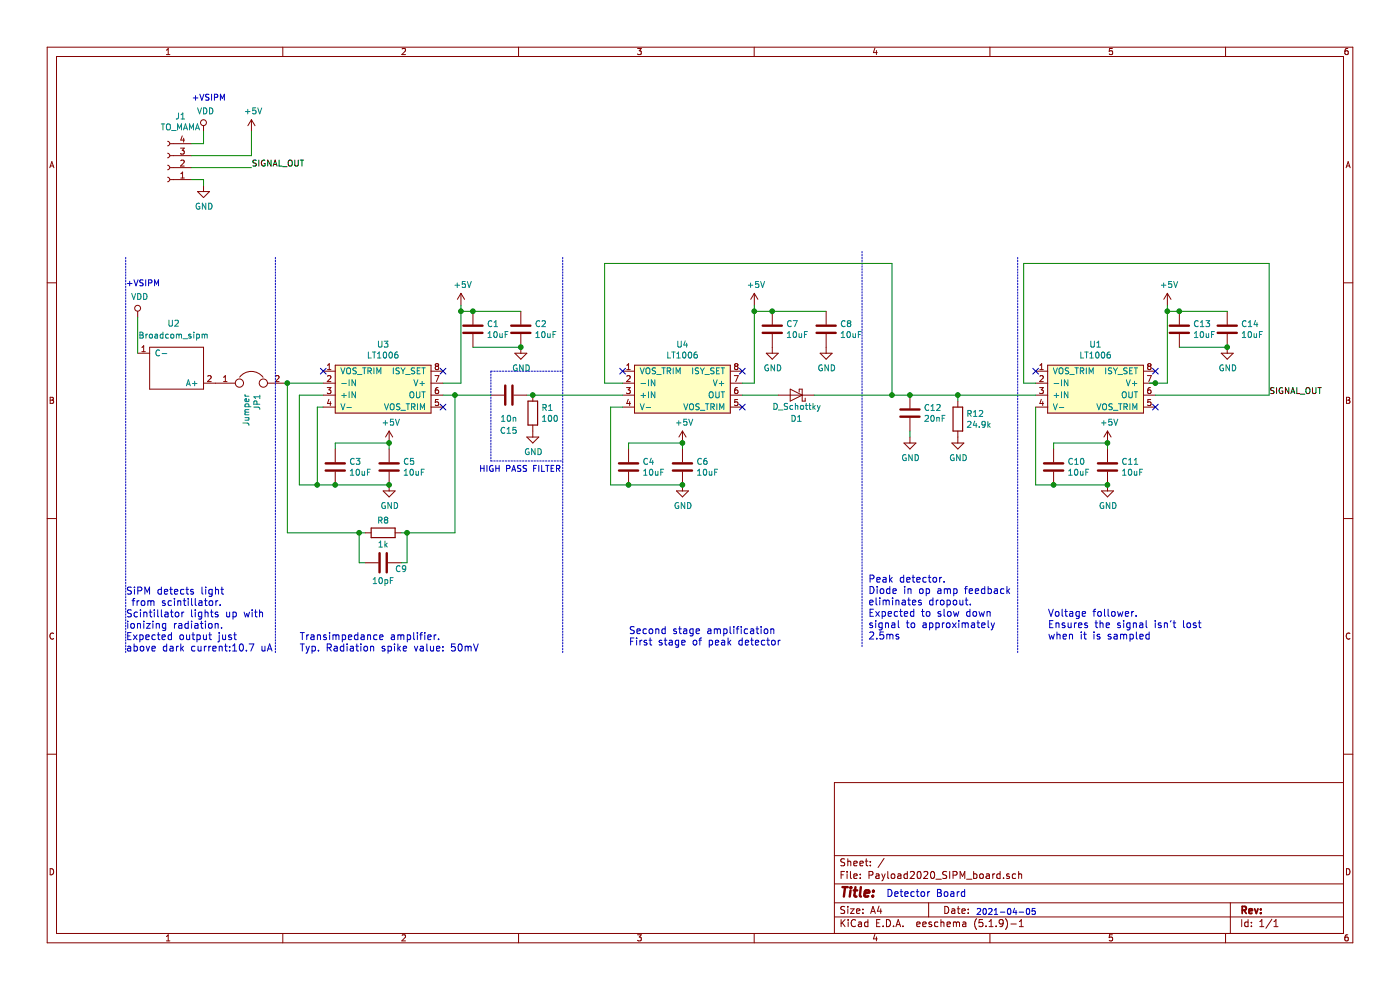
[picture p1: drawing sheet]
EESchema Schematic File Version 4
EELAYER 30 0
EELAYER END
$Descr A4 11693 8268
encoding utf-8
Sheet 1 1
Title ""
Date ""
Rev ""
Comp ""
Comment1 ""
Comment2 ""
Comment3 ""
Comment4 ""
$EndDescr
$Comp
L payload2020_custom:Broadcom_sipm U2
U 1 1
P 1450 3000
F 0 "U2" H 1450 3300 50  0000 C CNN
F 1 "Broadcom_sipm" H 1450 3200 50  0000 C CNN
F 2 "Payload2020_custom:SiPM" H 1450 3000 50  0001 C CNN
F 3 "" H 1450 3000 50  0001 C CNN
	1    1450 3000
	1    0    0    -1  
$EndComp
$Comp
L payload2020_custom:LT1006 U3
U 1 1
P 3200 3250
F 0 "U3" H 3200 3625 50  0000 C CNN
F 1 "LT1006" H 3200 3534 50  0000 C CNN
F 2 "Package_DIP:DIP-8_W7.62mm_LongPads" H 2850 3300 50  0001 C CNN
F 3 "" H 2850 3300 50  0001 C CNN
	1    3200 3250
	1    0    0    -1  
$EndComp
Wire Wire Line
	2400 3200 2700 3200
Wire Wire Line
	2700 3400 2650 3400
NoConn ~ 3700 3400
NoConn ~ 3700 3100
NoConn ~ 2700 3100
$Comp
L power:+5V #PWR0114
U 1 1
P 3850 2550
F 0 "#PWR0114" H 3850 2400 50  0001 C CNN
F 1 "+5V" H 3865 2723 50  0000 C CNN
F 2 "" H 3850 2550 50  0001 C CNN
F 3 "" H 3850 2550 50  0001 C CNN
	1    3850 2550
	1    0    0    -1  
$EndComp
Wire Wire Line
	3850 3200 3700 3200
$Comp
L Device:R R8
U 1 1
P 3200 4450
F 0 "R8" V 3300 4450 50  0000 C CNN
F 1 "1k" V 3100 4450 50  0000 C CNN
F 2 "Resistor_SMD:R_0603_1608Metric_Pad1.05x0.95mm_HandSolder" V 3130 4450 50  0001 C CNN
F 3 "~" H 3200 4450 50  0001 C CNN
	1    3200 4450
	0    -1   -1   0   
$EndComp
$Comp
L Device:C C9
U 1 1
P 3200 4700
F 0 "C9" V 3250 4850 50  0000 C CNN
F 1 "10pF" V 3350 4700 50  0000 C CNN
F 2 "Capacitor_SMD:C_0603_1608Metric_Pad1.05x0.95mm_HandSolder" H 3238 4550 50  0001 C CNN
F 3 "~" H 3200 4700 50  0001 C CNN
	1    3200 4700
	0    1    1    0   
$EndComp
Wire Wire Line
	3050 4450 3000 4450
Wire Wire Line
	3000 4450 3000 4700
Wire Wire Line
	3000 4700 3050 4700
Wire Wire Line
	3350 4700 3400 4700
Wire Wire Line
	3400 4700 3400 4450
Wire Wire Line
	3400 4450 3350 4450
Wire Wire Line
	3000 4450 2400 4450
Connection ~ 3000 4450
Wire Wire Line
	3400 4450 3800 4450
Connection ~ 3400 4450
$Comp
L payload2020_custom:LT1006 U4
U 1 1
P 5700 3250
F 0 "U4" H 5700 3625 50  0000 C CNN
F 1 "LT1006" H 5700 3534 50  0000 C CNN
F 2 "Package_DIP:DIP-8_W7.62mm_LongPads" H 5350 3300 50  0001 C CNN
F 3 "" H 5350 3300 50  0001 C CNN
	1    5700 3250
	1    0    0    -1  
$EndComp
Wire Wire Line
	5100 3400 5200 3400
NoConn ~ 6200 3400
NoConn ~ 6200 3100
NoConn ~ 5200 3100
Wire Wire Line
	6300 3200 6200 3200
$Comp
L Device:C C12
U 1 1
P 7600 3450
F 0 "C12" H 7715 3496 50  0000 L CNN
F 1 "20nF" H 7715 3405 50  0000 L CNN
F 2 "Capacitor_SMD:C_0603_1608Metric_Pad1.05x0.95mm_HandSolder" H 7638 3300 50  0001 C CNN
F 3 "~" H 7600 3450 50  0001 C CNN
	1    7600 3450
	1    0    0    -1  
$EndComp
$Comp
L power:GND #PWR0118
U 1 1
P 7600 3650
F 0 "#PWR0118" H 7600 3400 50  0001 C CNN
F 1 "GND" H 7605 3477 50  0000 C CNN
F 2 "" H 7600 3650 50  0001 C CNN
F 3 "" H 7600 3650 50  0001 C CNN
	1    7600 3650
	1    0    0    -1  
$EndComp
$Comp
L Device:R R12
U 1 1
P 8000 3500
F 0 "R12" H 8070 3546 50  0000 L CNN
F 1 "24.9k" H 8070 3455 50  0000 L CNN
F 2 "Resistor_SMD:R_0603_1608Metric_Pad1.05x0.95mm_HandSolder" V 7930 3500 50  0001 C CNN
F 3 "~" H 8000 3500 50  0001 C CNN
	1    8000 3500
	1    0    0    -1  
$EndComp
Wire Wire Line
	7600 3300 8000 3300
$Comp
L power:GND #PWR0121
U 1 1
P 8000 3650
F 0 "#PWR0121" H 8000 3400 50  0001 C CNN
F 1 "GND" H 8005 3477 50  0000 C CNN
F 2 "" H 8000 3650 50  0001 C CNN
F 3 "" H 8000 3650 50  0001 C CNN
	1    8000 3650
	1    0    0    -1  
$EndComp
$Comp
L Device:Jumper JP1
U 1 1
P 2100 3200
F 0 "JP1" V 2146 3112 50  0000 R CNN
F 1 "Jumper" V 2055 3112 50  0000 R CNN
F 2 "Connector_PinHeader_2.54mm:PinHeader_1x02_P2.54mm_Vertical" H 2100 3200 50  0001 C CNN
F 3 "~" H 2100 3200 50  0001 C CNN
	1    2100 3200
	1    0    0    -1  
$EndComp
Wire Wire Line
	2500 3300 2700 3300
Wire Wire Line
	3850 2550 3850 2600
Connection ~ 3850 2600
Wire Wire Line
	3850 2600 3850 3200
$Comp
L power:VDD #PWR01
U 1 1
P 1150 2650
F 0 "#PWR01" H 1150 2500 50  0001 C CNN
F 1 "VDD" H 1167 2823 50  0000 C CNN
F 2 "" H 1150 2650 50  0001 C CNN
F 3 "" H 1150 2650 50  0001 C CNN
	1    1150 2650
	1    0    0    -1  
$EndComp
Wire Wire Line
	1150 2650 1150 2950
Text Notes 1050 2400 0    50   ~ 0
+VSIPM\n
Wire Wire Line
	3700 3300 3800 3300
Wire Wire Line
	3850 2600 3950 2600
Wire Wire Line
	2400 3200 2400 4450
Connection ~ 2400 3200
Wire Wire Line
	3800 3300 3800 4450
$Comp
L Device:C C1
U 1 1
P 3950 2750
F 0 "C1" H 4065 2796 50  0000 L CNN
F 1 "10uF" H 4065 2705 50  0000 L CNN
F 2 "Capacitor_SMD:C_0603_1608Metric_Pad1.05x0.95mm_HandSolder" H 3988 2600 50  0001 C CNN
F 3 "~" H 3950 2750 50  0001 C CNN
	1    3950 2750
	1    0    0    -1  
$EndComp
$Comp
L Device:C C2
U 1 1
P 4350 2750
F 0 "C2" H 4465 2796 50  0000 L CNN
F 1 "10uF" H 4465 2705 50  0000 L CNN
F 2 "Capacitor_SMD:C_0603_1608Metric_Pad1.05x0.95mm_HandSolder" H 4388 2600 50  0001 C CNN
F 3 "~" H 4350 2750 50  0001 C CNN
	1    4350 2750
	1    0    0    -1  
$EndComp
$Comp
L power:GND #PWR06
U 1 1
P 4350 2900
F 0 "#PWR06" H 4350 2650 50  0001 C CNN
F 1 "GND" H 4355 2727 50  0000 C CNN
F 2 "" H 4350 2900 50  0001 C CNN
F 3 "" H 4350 2900 50  0001 C CNN
	1    4350 2900
	1    0    0    -1  
$EndComp
$Comp
L power:+5V #PWR010
U 1 1
P 6300 2550
F 0 "#PWR010" H 6300 2400 50  0001 C CNN
F 1 "+5V" H 6315 2723 50  0000 C CNN
F 2 "" H 6300 2550 50  0001 C CNN
F 3 "" H 6300 2550 50  0001 C CNN
	1    6300 2550
	1    0    0    -1  
$EndComp
Wire Wire Line
	6300 2550 6300 2600
Connection ~ 6300 2600
Wire Wire Line
	6300 2600 6300 3200
Wire Wire Line
	6300 2600 6450 2600
$Comp
L Device:C C7
U 1 1
P 6450 2750
F 0 "C7" H 6565 2796 50  0000 L CNN
F 1 "10uF" H 6565 2705 50  0000 L CNN
F 2 "Capacitor_SMD:C_0603_1608Metric_Pad1.05x0.95mm_HandSolder" H 6488 2600 50  0001 C CNN
F 3 "~" H 6450 2750 50  0001 C CNN
	1    6450 2750
	1    0    0    -1  
$EndComp
$Comp
L Device:C C8
U 1 1
P 6900 2750
F 0 "C8" H 7015 2796 50  0000 L CNN
F 1 "10uF" H 7015 2705 50  0000 L CNN
F 2 "Capacitor_SMD:C_0603_1608Metric_Pad1.05x0.95mm_HandSolder" H 6938 2600 50  0001 C CNN
F 3 "~" H 6900 2750 50  0001 C CNN
	1    6900 2750
	1    0    0    -1  
$EndComp
$Comp
L power:GND #PWR011
U 1 1
P 6450 2900
F 0 "#PWR011" H 6450 2650 50  0001 C CNN
F 1 "GND" H 6455 2727 50  0000 C CNN
F 2 "" H 6450 2900 50  0001 C CNN
F 3 "" H 6450 2900 50  0001 C CNN
	1    6450 2900
	1    0    0    -1  
$EndComp
$Comp
L power:GND #PWR012
U 1 1
P 6900 2900
F 0 "#PWR012" H 6900 2650 50  0001 C CNN
F 1 "GND" H 6905 2727 50  0000 C CNN
F 2 "" H 6900 2900 50  0001 C CNN
F 3 "" H 6900 2900 50  0001 C CNN
	1    6900 2900
	1    0    0    -1  
$EndComp
Connection ~ 6450 2600
Wire Wire Line
	6450 2600 6900 2600
Text Notes 1050 5450 0    59   ~ 0
SiPM detects light\n from scintillator.\nScintillator lights up with \nionizing radiation.\nExpected output just \nabove dark current:10.7 uA
Text Notes 2500 5450 0    59   ~ 0
Transimpedance amplifier.\nTyp. Radiation spike value: 50mV
Wire Notes Line
	2300 5450 2300 2150
Connection ~ 3950 2600
Wire Wire Line
	3950 2600 4350 2600
Wire Notes Line
	7200 5400 7200 2100
Wire Wire Line
	7600 3600 7600 3650
Wire Wire Line
	7600 3300 7450 3300
Connection ~ 7600 3300
Wire Notes Line
	8500 2150 8500 5450
Text Notes 7250 5350 0    59   ~ 0
Peak detector. \nDiode in op amp feedback\neliminates dropout.\nExpected to slow down\nsignal to approximately \n2.5ms
Connection ~ 8000 3300
Wire Wire Line
	8000 3300 8000 3350
Wire Notes Line
	1050 2150 1050 5450
Connection ~ 3800 3300
$Comp
L power:GND #PWR09
U 1 1
P 5700 4050
F 0 "#PWR09" H 5700 3800 50  0001 C CNN
F 1 "GND" H 5705 3877 50  0000 C CNN
F 2 "" H 5700 4050 50  0001 C CNN
F 3 "" H 5700 4050 50  0001 C CNN
	1    5700 4050
	1    0    0    -1  
$EndComp
Connection ~ 5700 3700
Wire Wire Line
	5700 3700 5700 3750
Wire Wire Line
	5250 3700 5700 3700
Wire Wire Line
	5250 3750 5250 3700
Connection ~ 5700 4050
$Comp
L Device:C C6
U 1 1
P 5700 3900
F 0 "C6" H 5815 3946 50  0000 L CNN
F 1 "10uF" H 5815 3855 50  0000 L CNN
F 2 "Capacitor_SMD:C_0603_1608Metric_Pad1.05x0.95mm_HandSolder" H 5738 3750 50  0001 C CNN
F 3 "~" H 5700 3900 50  0001 C CNN
	1    5700 3900
	1    0    0    -1  
$EndComp
Wire Wire Line
	5250 4050 5700 4050
Connection ~ 5250 4050
$Comp
L Device:C C4
U 1 1
P 5250 3900
F 0 "C4" H 5365 3946 50  0000 L CNN
F 1 "10uF" H 5365 3855 50  0000 L CNN
F 2 "Capacitor_SMD:C_0603_1608Metric_Pad1.05x0.95mm_HandSolder" H 5288 3750 50  0001 C CNN
F 3 "~" H 5250 3900 50  0001 C CNN
	1    5250 3900
	1    0    0    -1  
$EndComp
$Comp
L power:+5V #PWR013
U 1 1
P 5700 3700
F 0 "#PWR013" H 5700 3550 50  0001 C CNN
F 1 "+5V" H 5715 3873 50  0000 C CNN
F 2 "" H 5700 3700 50  0001 C CNN
F 3 "" H 5700 3700 50  0001 C CNN
	1    5700 3700
	1    0    0    -1  
$EndComp
Wire Wire Line
	5100 3400 5100 4050
Wire Wire Line
	5100 4050 5250 4050
$Comp
L power:GND #PWR07
U 1 1
P 3250 4050
F 0 "#PWR07" H 3250 3800 50  0001 C CNN
F 1 "GND" H 3255 3877 50  0000 C CNN
F 2 "" H 3250 4050 50  0001 C CNN
F 3 "" H 3250 4050 50  0001 C CNN
	1    3250 4050
	1    0    0    -1  
$EndComp
Connection ~ 3250 3700
Wire Wire Line
	3250 3700 3250 3750
Wire Wire Line
	2800 3700 3250 3700
Wire Wire Line
	2800 3750 2800 3700
Connection ~ 3250 4050
$Comp
L Device:C C5
U 1 1
P 3250 3900
F 0 "C5" H 3365 3946 50  0000 L CNN
F 1 "10uF" H 3365 3855 50  0000 L CNN
F 2 "Capacitor_SMD:C_0603_1608Metric_Pad1.05x0.95mm_HandSolder" H 3288 3750 50  0001 C CNN
F 3 "~" H 3250 3900 50  0001 C CNN
	1    3250 3900
	1    0    0    -1  
$EndComp
Wire Wire Line
	2800 4050 3250 4050
Connection ~ 2800 4050
$Comp
L Device:C C3
U 1 1
P 2800 3900
F 0 "C3" H 2915 3946 50  0000 L CNN
F 1 "10uF" H 2915 3855 50  0000 L CNN
F 2 "Capacitor_SMD:C_0603_1608Metric_Pad1.05x0.95mm_HandSolder" H 2838 3750 50  0001 C CNN
F 3 "~" H 2800 3900 50  0001 C CNN
	1    2800 3900
	1    0    0    -1  
$EndComp
$Comp
L power:+5V #PWR05
U 1 1
P 3250 3700
F 0 "#PWR05" H 3250 3550 50  0001 C CNN
F 1 "+5V" H 3265 3873 50  0000 C CNN
F 2 "" H 3250 3700 50  0001 C CNN
F 3 "" H 3250 3700 50  0001 C CNN
	1    3250 3700
	1    0    0    -1  
$EndComp
Wire Wire Line
	2650 4050 2800 4050
Wire Wire Line
	2650 3400 2650 4050
Wire Wire Line
	2500 4050 2650 4050
Wire Wire Line
	2500 3300 2500 4050
Connection ~ 2650 4050
Wire Wire Line
	3950 2900 4350 2900
Connection ~ 4350 2900
Wire Wire Line
	5200 3200 5050 3200
$Comp
L Device:D_Schottky D1
U 1 1
P 6650 3300
F 0 "D1" H 6700 3500 50  0000 R CNN
F 1 "D_Schottky" H 6850 3400 50  0000 R CNN
F 2 "" H 6650 3300 50  0001 C CNN
F 3 "~" H 6650 3300 50  0001 C CNN
	1    6650 3300
	-1   0    0    1   
$EndComp
Connection ~ 7450 3300
$Comp
L payload2020_custom:LT1006 U1
U 1 1
P 9150 3250
F 0 "U1" H 9150 3625 50  0000 C CNN
F 1 "LT1006" H 9150 3534 50  0000 C CNN
F 2 "Package_DIP:DIP-8_W7.62mm_LongPads" H 8800 3300 50  0001 C CNN
F 3 "" H 8800 3300 50  0001 C CNN
	1    9150 3250
	1    0    0    -1  
$EndComp
Wire Wire Line
	8000 3300 8650 3300
$Comp
L power:GND #PWR015
U 1 1
P 9250 4050
F 0 "#PWR015" H 9250 3800 50  0001 C CNN
F 1 "GND" H 9255 3877 50  0000 C CNN
F 2 "" H 9250 4050 50  0001 C CNN
F 3 "" H 9250 4050 50  0001 C CNN
	1    9250 4050
	1    0    0    -1  
$EndComp
Connection ~ 9250 3700
Wire Wire Line
	9250 3700 9250 3750
Wire Wire Line
	8800 3700 9250 3700
Wire Wire Line
	8800 3750 8800 3700
Connection ~ 9250 4050
$Comp
L Device:C C11
U 1 1
P 9250 3900
F 0 "C11" H 9365 3946 50  0000 L CNN
F 1 "10uF" H 9365 3855 50  0000 L CNN
F 2 "Capacitor_SMD:C_0603_1608Metric_Pad1.05x0.95mm_HandSolder" H 9288 3750 50  0001 C CNN
F 3 "~" H 9250 3900 50  0001 C CNN
	1    9250 3900
	1    0    0    -1  
$EndComp
Wire Wire Line
	8800 4050 9250 4050
Connection ~ 8800 4050
$Comp
L Device:C C10
U 1 1
P 8800 3900
F 0 "C10" H 8915 3946 50  0000 L CNN
F 1 "10uF" H 8915 3855 50  0000 L CNN
F 2 "Capacitor_SMD:C_0603_1608Metric_Pad1.05x0.95mm_HandSolder" H 8838 3750 50  0001 C CNN
F 3 "~" H 8800 3900 50  0001 C CNN
	1    8800 3900
	1    0    0    -1  
$EndComp
$Comp
L power:+5V #PWR014
U 1 1
P 9250 3700
F 0 "#PWR014" H 9250 3550 50  0001 C CNN
F 1 "+5V" H 9265 3873 50  0000 C CNN
F 2 "" H 9250 3700 50  0001 C CNN
F 3 "" H 9250 3700 50  0001 C CNN
	1    9250 3700
	1    0    0    -1  
$EndComp
Wire Wire Line
	8650 3400 8650 4050
Wire Wire Line
	8650 4050 8800 4050
$Comp
L power:+5V #PWR016
U 1 1
P 9750 2550
F 0 "#PWR016" H 9750 2400 50  0001 C CNN
F 1 "+5V" H 9765 2723 50  0000 C CNN
F 2 "" H 9750 2550 50  0001 C CNN
F 3 "" H 9750 2550 50  0001 C CNN
	1    9750 2550
	1    0    0    -1  
$EndComp
Wire Wire Line
	9750 2550 9750 2600
Connection ~ 9750 2600
Wire Wire Line
	9750 2600 9750 3200
Wire Wire Line
	9750 2600 9850 2600
$Comp
L Device:C C13
U 1 1
P 9850 2750
F 0 "C13" H 9965 2796 50  0000 L CNN
F 1 "10uF" H 9965 2705 50  0000 L CNN
F 2 "Capacitor_SMD:C_0603_1608Metric_Pad1.05x0.95mm_HandSolder" H 9888 2600 50  0001 C CNN
F 3 "~" H 9850 2750 50  0001 C CNN
	1    9850 2750
	1    0    0    -1  
$EndComp
$Comp
L Device:C C14
U 1 1
P 10250 2750
F 0 "C14" H 10365 2796 50  0000 L CNN
F 1 "10uF" H 10365 2705 50  0000 L CNN
F 2 "Capacitor_SMD:C_0603_1608Metric_Pad1.05x0.95mm_HandSolder" H 10288 2600 50  0001 C CNN
F 3 "~" H 10250 2750 50  0001 C CNN
	1    10250 2750
	1    0    0    -1  
$EndComp
$Comp
L power:GND #PWR017
U 1 1
P 10250 2900
F 0 "#PWR017" H 10250 2650 50  0001 C CNN
F 1 "GND" H 10255 2727 50  0000 C CNN
F 2 "" H 10250 2900 50  0001 C CNN
F 3 "" H 10250 2900 50  0001 C CNN
	1    10250 2900
	1    0    0    -1  
$EndComp
Connection ~ 9850 2600
Wire Wire Line
	9850 2600 10250 2600
Wire Wire Line
	9850 2900 10250 2900
Connection ~ 10250 2900
Wire Wire Line
	9600 3200 9650 3200
Connection ~ 9650 3200
Wire Wire Line
	9650 3200 9750 3200
NoConn ~ 8650 3100
NoConn ~ 9650 3400
NoConn ~ 9650 3100
Text Notes 8750 5350 0    59   ~ 0
Voltage follower.\nEnsures the signal isn't lost \nwhen it is sampled
Text Notes 5250 5400 0    59   ~ 0
Second stage amplification\nFirst stage of peak detector
Text Label 10600 3300 0    50   ~ 0
SIGNAL_OUT
$Comp
L power:VDD #PWR02
U 1 1
P 1700 1100
F 0 "#PWR02" H 1700 950 50  0001 C CNN
F 1 "VDD" H 1717 1273 50  0000 C CNN
F 2 "" H 1700 1100 50  0001 C CNN
F 3 "" H 1700 1100 50  0001 C CNN
	1    1700 1100
	1    0    0    -1  
$EndComp
Text Notes 1600 850  0    50   ~ 0
+VSIPM\n
$Comp
L power:+5V #PWR04
U 1 1
P 2100 1100
F 0 "#PWR04" H 2100 950 50  0001 C CNN
F 1 "+5V" H 2115 1273 50  0000 C CNN
F 2 "" H 2100 1100 50  0001 C CNN
F 3 "" H 2100 1100 50  0001 C CNN
	1    2100 1100
	1    0    0    -1  
$EndComp
Text Label 2100 1400 0    50   ~ 0
SIGNAL_OUT
$Comp
L power:GND #PWR03
U 1 1
P 1700 1550
F 0 "#PWR03" H 1700 1300 50  0001 C CNN
F 1 "GND" H 1705 1377 50  0000 C CNN
F 2 "" H 1700 1550 50  0001 C CNN
F 3 "" H 1700 1550 50  0001 C CNN
	1    1700 1550
	1    0    0    -1  
$EndComp
$Comp
L Connector:Conn_01x04_Female J1
U 1 1
P 1400 1400
F 0 "J1" H 1292 975 50  0000 C CNN
F 1 "TO_MAMA" H 1292 1066 50  0000 C CNN
F 2 "" H 1400 1400 50  0001 C CNN
F 3 "~" H 1400 1400 50  0001 C CNN
	1    1400 1400
	-1   0    0    1   
$EndComp
Wire Wire Line
	1600 1500 1700 1500
Wire Wire Line
	1700 1500 1700 1550
Wire Wire Line
	1600 1400 2100 1400
Wire Wire Line
	1600 1300 2100 1300
Wire Wire Line
	2100 1300 2100 1100
Wire Wire Line
	1600 1200 1700 1200
Wire Wire Line
	1700 1200 1700 1100
Text Notes 8150 7650 0    50   ~ 0
2021-04-05
Text Notes 7400 7500 0    59   ~ 0
Detector Board
Wire Wire Line
	8650 3200 8550 3200
Wire Wire Line
	8550 3200 8550 2200
Wire Wire Line
	8550 2200 10600 2200
Wire Wire Line
	10600 2200 10600 3300
Wire Wire Line
	9650 3300 10600 3300
Wire Wire Line
	7450 2200 7450 3300
Wire Wire Line
	5050 2200 5050 3200
Wire Wire Line
	5050 2200 7450 2200
$Comp
L Device:C C15
U 1 1
P 4250 3300
F 0 "C15" V 3950 3300 50  0000 C CNN
F 1 "10n" V 4050 3300 50  0000 C CNN
F 2 "" H 4288 3150 50  0001 C CNN
F 3 "~" H 4250 3300 50  0001 C CNN
	1    4250 3300
	0    -1   -1   0   
$EndComp
Text Notes 4000 3950 0    50   ~ 0
HIGH PASS FILTER\n
Wire Wire Line
	3800 3300 4100 3300
Wire Wire Line
	6200 3300 6500 3300
Wire Wire Line
	6800 3300 7450 3300
$Comp
L Device:R R1
U 1 1
P 4450 3450
F 0 "R1" H 4520 3496 50  0000 L CNN
F 1 "100" H 4520 3405 50  0000 L CNN
F 2 "" V 4380 3450 50  0001 C CNN
F 3 "~" H 4450 3450 50  0001 C CNN
	1    4450 3450
	1    0    0    -1  
$EndComp
$Comp
L power:GND #PWR08
U 1 1
P 4450 3600
F 0 "#PWR08" H 4450 3350 50  0001 C CNN
F 1 "GND" H 4455 3427 50  0000 C CNN
F 2 "" H 4450 3600 50  0001 C CNN
F 3 "" H 4450 3600 50  0001 C CNN
	1    4450 3600
	1    0    0    -1  
$EndComp
Wire Notes Line
	4100 3100 4100 3850
Wire Wire Line
	4400 3300 4450 3300
Wire Notes Line
	4100 3100 4700 3100
Wire Notes Line
	4100 3850 4700 3850
Wire Notes Line
	4700 2150 4700 5450
Connection ~ 4450 3300
Wire Wire Line
	4450 3300 5200 3300
$EndSCHEMATC
